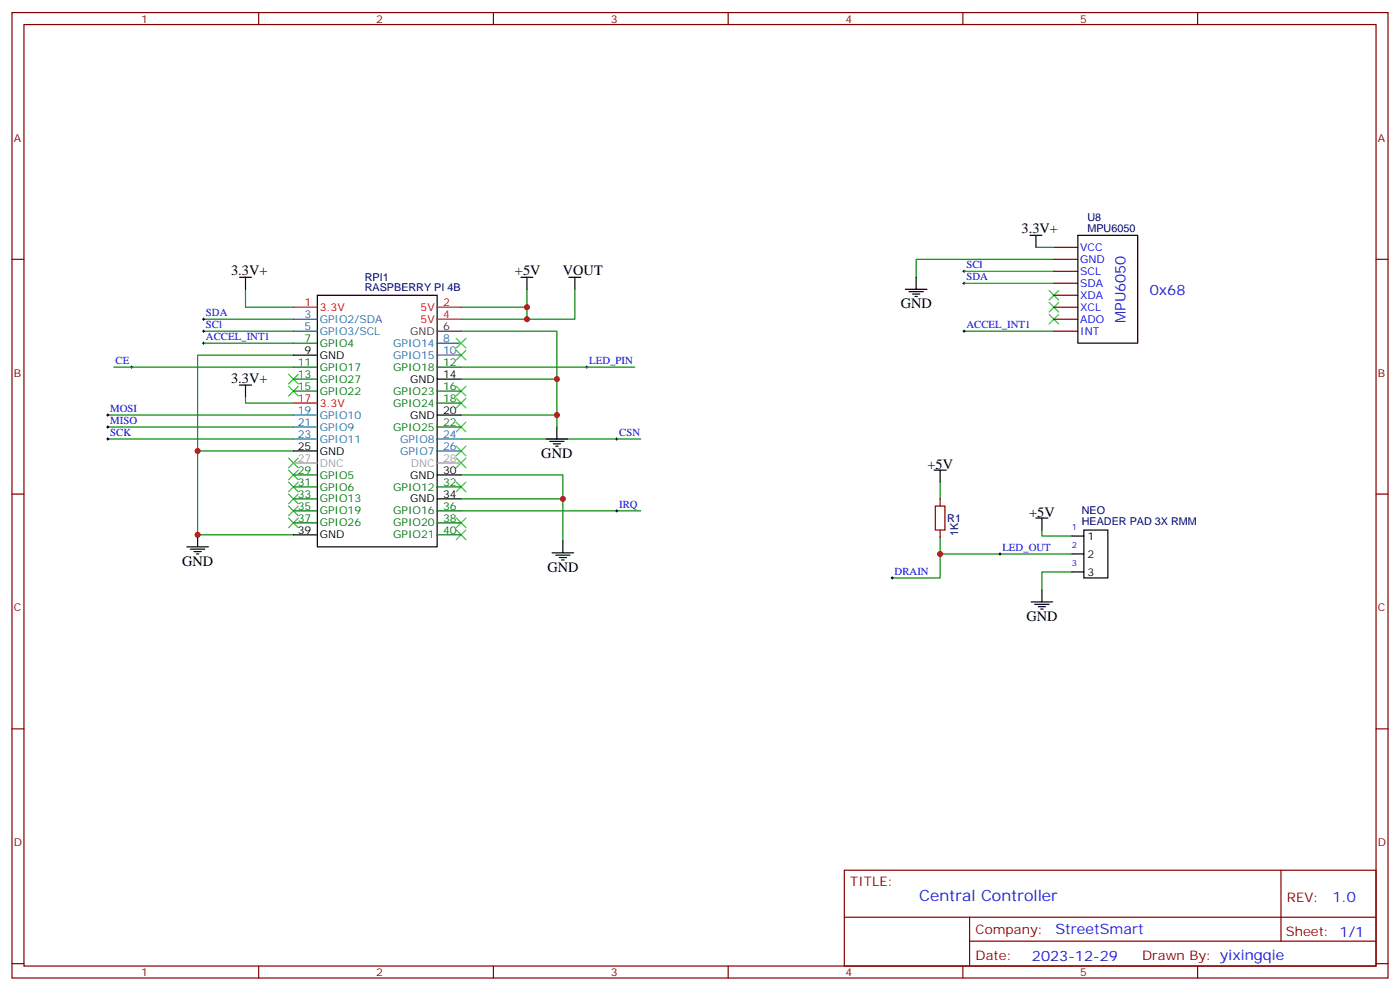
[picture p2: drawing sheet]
<svg xmlns="http://www.w3.org/2000/svg" width="412mm" height="292mm" viewBox="0 0 412 292" stroke-linecap="round" stroke-linejoin="round" font-family="sans-serif">
<g fill="none" stroke="#870000" stroke-width=".35">
<path d="M3.5 3.7h405.4v284.3h-405.4zM7.1 7.2h398.2v277.3h-398.2zM76.2 3.7v3.5M145.3 3.7v3.5M214.5 3.7v3.5M283.6 3.7v3.5M352.8 3.7v3.5M3.5 76.4h3.6M310.4 76.4h7.1M310.4 72.8h7.1M310.4 79.9h7.1M405.3 76.4h3.6"/>
<path d="M310.4 83.4h7.1M310.4 87h7.1M310.4 90.5h7.1M310.4 94h7.1M310.4 97.5h7.1M3.5 145.5h3.6M276.9 146.9v2.1M276.9 156.1v2.1M405.3 145.5h3.6M3.5 214.7h3.6M405.3 214.7h3.6M248.7 256.3h156.6v28.2h-156.6z"/>
<path d="M377.3 256.3v20.9M248.7 270.1h156.5M285.6 277.2h119.6M285.6 270.1v14.2M3.5 283.8h3.6M76.2 284.5v3.5M145.3 284.5v3.5M214.5 284.5v3.5M283.6 284.5v3.5M352.8 284.5v3.5M405.3 283.8h3.6"/>
</g>
<g fill="none" stroke="#000" stroke-width=".35">
<path d="M303.4 69.3h3.5M305.2 69.3v3.5M317.5 69.3h17.6v31.8h-17.6zM70.6 81.7h3.5M72.3 81.7v3.5M93.5 87h35.3v74h-35.3zM153.5 81.7h3.5M155.2 81.7v3.5M167.6 81.7h3.5M169.3 81.7v3.5M266.7 85.2h6.3M267.8 85.9h4.2"/>
<path d="M268.8 86.6h2.1M269.5 87.3h.7M269.9 81.7v3.5M70.6 113.4h3.5M72.3 113.4v3.5M86.4 104.6h7.1M128.8 111.7h7M86.4 132.8h7.1M128.8 122.2h7M128.8 139.9h7M160.9 129.3h6.3M161.9 130h4.3"/>
<path d="M163 130.7h2.1M163.7 131.4h.7M164 125.8v3.5M275.2 138.5h3.5M276.9 138.5v3.5M58.2 157.5v3.5M86.4 157.5h7.1M128.8 146.9h7M165.8 159.3v3.5M305.2 152.6h3.5M306.9 152.6v3.5M315.7 157.9h3.6"/>
<path d="M319.3 156.1h7v14.1h-7zM55 161h6.4M56.1 161.7h4.2M57.1 162.5h2.2M57.9 163.2h.7M162.6 162.8h6.4M163.7 163.5h4.2M164.7 164.2h2.2M165.5 164.9h.7M303.7 177.3h6.4M304.8 178h4.2M305.9 178.7h2.1"/>
<path d="M306.6 179.4h.7M306.9 173.7v3.6M315.7 163.2h3.6M315.7 168.5h3.6"/>
</g>
<g fill="none" stroke="#000" stroke-width=".29">
<path d="M283.6 79.9h.7M284 79.6v.7M59.6 97.5h.7M59.6 94h.7M60 93.7v.7M60 97.2v.7M283.6 97.5h.7M283.6 83.4h.7M284 83.1v.7M284 97.2v.7M38.5 108.1h.7M38.8 107.8v.7"/>
<path d="M59.6 101.1h.7M60 100.7v.7M172.5 108.1h.7M172.9 107.8v.7M31.4 129.3h.7M31.4 125.8h.7M31.4 122.2h.7M31.7 121.9v.7M31.7 125.4v.7M31.7 128.9v.7M181.3 129.3h.7M181.7 128.9v.7"/>
<path d="M181.3 150.5h.7M181.7 150.1v.7M262.5 170.2h.7M262.8 169.9v.7M294.2 163.2h.7M294.6 162.8v.7"/>
</g>
<g fill="none" stroke="#008700" stroke-width=".35">
<path d="M284 79.9h26.4M305.2 72.8h5.2M310.4 76.4h-40.5v5.3M60 97.5h26.4M60 94h26.4M72.3 85.2v5.3h14.1M135.8 97.5h28.2v14.2M135.8 90.5h19.4M155.2 85.2v8.8h-19.4M169.3 85.2v8.8h-14.1M284 97.5h26.4M284 83.4h26.4"/>
<path d="M33.5 108.1h52.9M60 101.1h26.4M72.3 116.9v1.8h14.1M86.4 104.6h-28.2v52.9h28.2M135.8 111.7h28.2v10.5M135.8 108.1h51.2M31.7 129.3h54.7M31.7 122.2h54.7M31.7 125.8h54.7M58.2 132.8h28.2M135.8 122.2h28.2v3.6M135.8 139.9h30v19.4"/>
<path d="M135.8 129.3h52.9M135.8 150.5h52.9M135.8 146.9h30M276.9 158.2v5h38.8M276.9 142v4.9M306.9 156.1v1.8h8.8M276.9 163.2v7h-14.1M315.7 168.5h-8.8v5.2"/>
</g>
<path d="M275.5 149h2.8v7.1h-2.8z" fill="none" stroke="#a10000" stroke-width=".35"/>
<g fill="none" stroke="#3c3" stroke-width=".35">
<path d="M134.4 99.7l2.8 2.8M137.2 99.7l-2.8 2.8M309 92.6l2.9 2.8M309 89.1l2.9 2.8M309 85.5l2.9 2.9M311.9 92.6l-2.9 2.8M311.9 89.1l-2.9 2.8M311.9 85.5l-2.9 2.9M85 110.2l2.8 2.9M85 113.8l2.8 2.8M87.8 110.2l-2.8 2.9M87.8 113.8l-2.8 2.8"/>
<path d="M134.4 117.3l2.8 2.8M134.4 113.8l2.8 2.8M134.4 103.2l2.8 2.8M137.2 117.3l-2.8 2.8M137.2 113.8l-2.8 2.8M137.2 103.2l-2.8 2.8M85 134.9l2.8 2.9M85 138.5l2.8 2.8M87.8 134.9l-2.8 2.9M87.8 138.5l-2.8 2.8M134.4 134.9l2.8 2.9M134.4 131.4l2.8 2.8"/>
<path d="M134.4 124.4l2.8 2.8M137.2 134.9l-2.8 2.9M137.2 131.4l-2.8 2.8M137.2 124.4l-2.8 2.8M85 142l2.8 2.8M85 145.5l2.8 2.8M85 149l2.8 2.9M85 152.6l2.8 2.8M87.8 142l-2.8 2.8M87.8 145.5l-2.8 2.8M87.8 149l-2.8 2.9M87.8 152.6l-2.8 2.8"/>
<path d="M134.4 156.1l2.8 2.8M134.4 152.6l2.8 2.8M134.4 142l2.8 2.8M137.2 156.1l-2.8 2.8M137.2 152.6l-2.8 2.8M137.2 142l-2.8 2.8"/>
</g>
<path d="M86.4 90.5h7.1M128.8 90.5h7M128.8 94h7M86.4 118.7h7.1" fill="none" stroke="#f00" stroke-width=".35"/>
<path d="M86.4 94h7.1M86.4 97.5h7.1M128.8 101.1h7M128.8 104.6h7M86.4 122.2h7.1M86.4 125.8h7.1M86.4 129.3h7.1M128.8 129.3h7M128.8 132.8h7" fill="none" stroke="#06c" stroke-width=".35"/>
<path d="M128.8 97.5h7" fill="none" stroke="#333" stroke-width=".35"/>
<g fill="none" stroke="#060" stroke-width=".35">
<path d="M86.4 101.1h7.1M86.4 108.1h7.1M86.4 111.7h7.1M86.4 115.2h7.1M128.8 108.1h7M128.8 115.2h7M128.8 118.7h7M86.4 139.9h7.1M128.8 125.8h7M86.4 143.4h7.1M86.4 146.9h7.1M86.4 150.5h7.1"/>
<path d="M86.4 154h7.1M128.8 143.4h7M128.8 150.5h7M128.8 154h7M128.8 157.5h7"/>
</g>
<path d="M86.4 136.3h7.1M128.8 136.3h7" fill="none" stroke="#999" stroke-width=".35"/>
<g fill="#c00">
<circle cx="58.2" cy="132.8" r=".88"/>
<circle cx="58.2" cy="157.5" r=".88"/>
<circle cx="164" cy="111.7" r=".88"/>
<circle cx="155.2" cy="90.5" r=".88"/>
<circle cx="164" cy="122.2" r=".88"/>
<circle cx="165.8" cy="146.9" r=".88"/>
<circle cx="276.9" cy="163.2" r=".88"/>
<circle cx="155.2" cy="94" r=".88"/>
</g>
<text font-size="4.6" fill="#00f" x="270.8" y="265.3">Central Controller</text>
<g font-size="4.2">
<text x="300.9" y="68.6">3.3V+</text>
<text x="68.1" y="81">3.3V+</text>
<text x="151.7" y="81">+5V</text>
<text x="165.8" y="81">VOUT</text>
<text x="265.3" y="90.8">GND</text>
<text x="68.1" y="112.7">3.3V+</text>
<text x="159.5" y="134.9">GND</text>
<text x="273.2" y="138.1">+5V</text>
<text x="303.2" y="152.2">+5V</text>
<text x="53.6" y="166.7">GND</text>
<text x="161.2" y="168.5">GND</text>
<text x="302.4" y="182.9">GND</text>
</g>
<g font-size="4.2" fill="#00f">
<text x="338.7" y="87">0x68</text>
<text x="331.5" y="95.2" transform="rotate(-90 331.5 95.2)">MPU6050</text>
<text x="392.5" y="265.6">1.0</text>
<text x="310.9" y="275.1">StreetSmart</text>
<text x="304" y="282.9">2023-12-29</text>
</g>
<g font-size="3.9" fill="#800">
<text x="250.5" y="260.9">TITLE:</text>
<text x="379.1" y="265.6">REV:</text>
<text x="287.4" y="275.1">Company:</text>
<text x="378.7" y="275.7">Sheet: 1/1</text>
<text x="287.4" y="282.8">Date:</text>
<text x="336.4" y="282.8">Drawn By: yixingqie</text>
</g>
<g font-size="3.2" fill="#800">
<text x="41.6" y="6.7">1</text>
<text x="110.8" y="6.7">2</text>
<text x="179.9" y="6.7">3</text>
<text x="249.1" y="6.7">4</text>
<text x="318.2" y="6.7">5</text>
<text x="4.1" y="41.8">A</text>
<text x="405.9" y="41.8">A</text>
<text x="4.1" y="110.9">B</text>
<text x="405.9" y="110.9">B</text>
<text x="4.1" y="180.1">C</text>
<text x="405.9" y="180.1">C</text>
<text x="4.1" y="249.2">D</text>
<text x="405.9" y="249.2">D</text>
<text x="41.6" y="287.5">1</text>
<text x="110.8" y="287.5">2</text>
<text x="179.9" y="287.5">3</text>
<text x="249.1" y="287.5">4</text>
<text x="318.2" y="287.5">5</text>
</g>
<g font-size="3.2" fill="#000080">
<text x="320.3" y="65.2">U8</text>
<text x="320.3" y="68.3">MPU6050</text>
<text x="107.5" y="82.6">RPI1</text>
<text x="107.5" y="85.7">RASPBERRY PI 4B</text>
<text x="279" y="153.7">R1</text>
<text x="318.7" y="154.5">HEADER PAD 3X RMM</text>
<text x="318.7" y="151.4">NEO</text>
<text x="282.3" y="157.8" transform="rotate(-90 282.3 157.8)">1K</text>
</g>
<g font-size="3.2" fill="#00f">
<text x="318.2" y="73.9">VCC</text>
<text x="318.2" y="77.4">GND</text>
<text x="284.7" y="79">SCl</text>
<text x="284.7" y="82.6">SDA</text>
<text x="318.2" y="81">SCL</text>
<text x="318.2" y="84.5">SDA</text>
<text x="318.2" y="88">XDA</text>
<text x="60.7" y="93.1">SDA</text>
<text x="318.2" y="91.5">XCL</text>
<text x="318.2" y="95.1">ADO</text>
<text x="60.7" y="100.2">ACCEL_INT1</text>
<text x="60.7" y="96.7">SCl</text>
<text x="284.7" y="96.7">ACCEL_INT1</text>
<text x="318.2" y="98.6">INT</text>
<text x="34.1" y="107.2">CE</text>
<text x="173.6" y="107.2">LED_PIN</text>
<text x="32.5" y="124.9">MISO</text>
<text x="32.5" y="121.4">MOSI</text>
<text x="32.5" y="128.4">SCK</text>
<text x="182.4" y="128.4">CSN</text>
<text x="182.4" y="149.6">IRQ</text>
<text x="295.3" y="162.3">LED_OUT</text>
<text x="263.5" y="169.3">DRAIN</text>
</g>
<g font-size="3.2" fill="#f00">
<text x="89.7" y="90.1">1</text>
<text x="94.2" y="91.5">3.3V</text>
<text x="123.9" y="91.5">5V</text>
<text x="123.9" y="95.1">5V</text>
<text x="130.5" y="90.1">2</text>
<text x="130.5" y="93.7">4</text>
<text x="87.7" y="118.4">17</text>
<text x="94.2" y="119.8">3.3V</text>
</g>
<g font-size="3.2" fill="#06c">
<text x="89.7" y="93.7">3</text>
<text x="94.2" y="95.1">GPIO2/SDA</text>
<text x="89.7" y="97.2">5</text>
<text x="94.2" y="98.6">GPIO3/SCL</text>
<text x="130.5" y="100.7">8</text>
<text x="115.8" y="102.1">GPIO14</text>
<text x="115.8" y="105.7">GPIO15</text>
<text x="130.5" y="104.2">10</text>
<text x="87.7" y="121.9">19</text>
<text x="87.7" y="125.4">21</text>
<text x="94.2" y="123.3">GPIO10</text>
<text x="87.7" y="128.9">23</text>
<text x="94.2" y="126.8">GPIO9</text>
<text x="94.2" y="130.4">GPIO11</text>
<text x="117.8" y="130.4">GPIO8</text>
<text x="130.5" y="128.9">24</text>
<text x="117.8" y="133.9">GPIO7</text>
<text x="130.5" y="132.5">26</text>
</g>
<g font-size="3.2" fill="#060">
<text x="89.7" y="100.7">7</text>
<text x="87.7" y="107.8">11</text>
<text x="94.2" y="102.1">GPIO4</text>
<text x="130.5" y="107.8">12</text>
<text x="87.7" y="111.3">13</text>
<text x="94.2" y="109.2">GPIO17</text>
<text x="94.2" y="112.7">GPIO27</text>
<text x="115.8" y="109.2">GPIO18</text>
<text x="87.7" y="114.8">15</text>
<text x="94.2" y="116.2">GPIO22</text>
<text x="115.8" y="116.2">GPIO23</text>
<text x="115.8" y="119.8">GPIO24</text>
<text x="130.5" y="114.8">16</text>
<text x="130.5" y="118.4">18</text>
<text x="130.5" y="125.4">22</text>
<text x="115.8" y="126.8">GPIO25</text>
<text x="87.7" y="139.5">29</text>
<text x="87.7" y="143.1">31</text>
<text x="94.2" y="140.9">GPIO5</text>
<text x="130.5" y="143.1">32</text>
<text x="87.7" y="146.6">33</text>
<text x="94.2" y="144.5">GPIO6</text>
<text x="94.2" y="148">GPIO13</text>
<text x="115.8" y="144.5">GPIO12</text>
<text x="87.7" y="150.1">35</text>
<text x="87.7" y="153.6">37</text>
<text x="94.2" y="151.5">GPIO19</text>
<text x="94.2" y="155">GPIO26</text>
<text x="115.8" y="151.5">GPIO16</text>
<text x="115.8" y="155">GPIO20</text>
<text x="130.5" y="150.1">36</text>
<text x="130.5" y="153.6">38</text>
<text x="115.8" y="158.6">GPIO21</text>
<text x="130.5" y="157.2">40</text>
</g>
<g font-size="3.2" fill="#333">
<text x="120.8" y="98.6">GND</text>
<text x="130.5" y="97.2">6</text>
</g>
<g font-size="3.2">
<text x="89.7" y="104.2">9</text>
<text x="94.2" y="105.7">GND</text>
<text x="120.8" y="112.7">GND</text>
<text x="130.5" y="111.3">14</text>
<text x="120.8" y="123.3">GND</text>
<text x="130.5" y="121.9">20</text>
<text x="87.7" y="132.5">25</text>
<text x="94.2" y="133.9">GND</text>
<text x="120.8" y="140.9">GND</text>
<text x="130.5" y="139.5">30</text>
<text x="120.8" y="148">GND</text>
<text x="130.5" y="146.6">34</text>
<text x="87.7" y="157.2">39</text>
<text x="94.2" y="158.6">GND</text>
<text x="320.3" y="158.9">1</text>
<text x="320.3" y="164.2">2</text>
<text x="320.3" y="169.5">3</text>
</g>
<g font-size="3.2" fill="#999">
<text x="87.7" y="136">27</text>
<text x="94.2" y="137.4">DNC</text>
<text x="121" y="137.4">DNC</text>
<text x="130.5" y="136">28</text>
</g>
<g font-size="2.5" fill="#00f">
<text x="315.7" y="156.1">1</text>
<text x="315.7" y="161.4">2</text>
<text x="315.7" y="166.7">3</text>
</g>
</svg>
